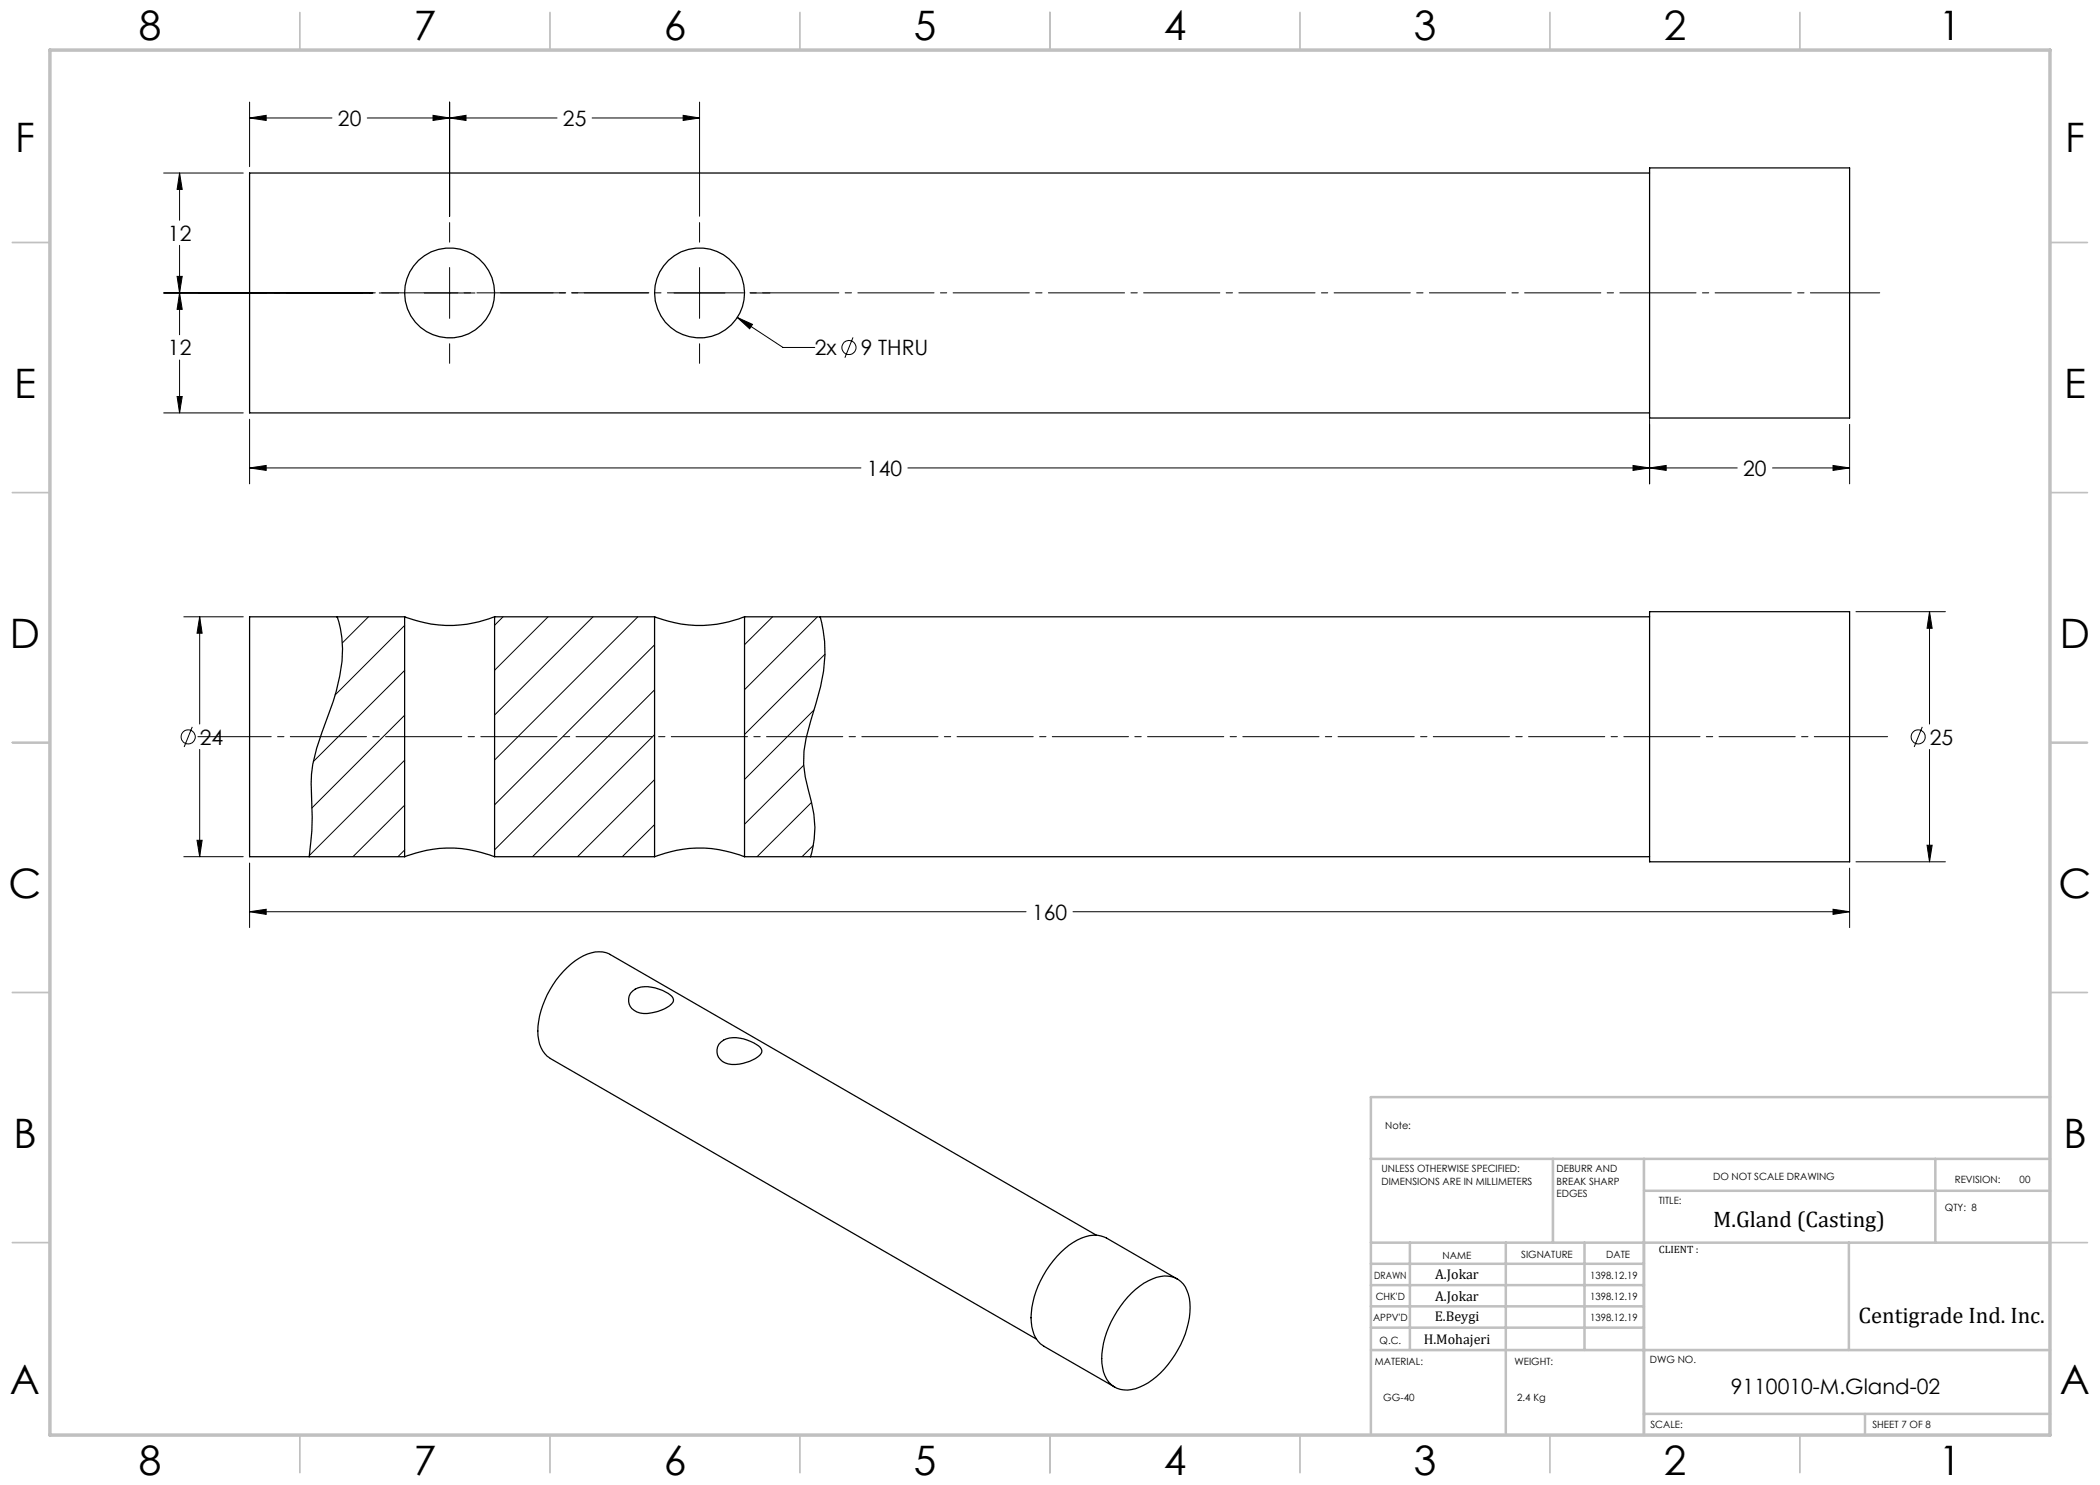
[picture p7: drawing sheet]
<svg xmlns="http://www.w3.org/2000/svg" width="420mm" height="297mm" viewBox="0 0 420 297" stroke-linecap="round" stroke-linejoin="round" font-family="sans-serif">
<g fill="none" stroke="#000" stroke-width=".2">
<path d="M32.7 34.6h15.9M35.9 34.6l.5 3.3h-1zM35.9 34.6v9.5M49.9 23.6l3.3-.5v1zM49.9 20.4v12.9M49.9 23.6h16.5M73.4 23.6h38M86.6 23.1l3.3 .5-3.3 .5zM89.9 23.6l3.3-.5v1zM89.9 20.4v22.8M118.4 23.6h21.5M136.6 23.1l3.3 .5-3.3 .5z"/>
<path d="M139.9 20.4v22.8M32.7 58.6h41.9M35.4 55.3h1l-.5 3.3zM35.9 58.6l.5 3.3h-1zM35.9 49.1v17.9M75.8 58.6h4M84.8 58.6h10.2M89.9 44.5v3.9M89.9 53.5v10.2M134.8 58.6h10.2M139.9 44.5v3.9M139.9 53.5v10.2"/>
<path d="M150.1 58.6h3.9M35.4 79.3h1l-.5 3.3zM35.9 72v10.6M89.9 68.8v3.9M139.9 68.8v3.9M147.5 63.5l3 1.4-.6 .9zM147.5 63.5l9.1 6h6.3M170.6 67.5l-1.6 4M32.7 82.6h15.9M49.9 93.6l3.3-.5v1zM49.9 83.9v12.9M49.9 93.6h122.3"/>
<path d="M181.6 93.6h165.9M326.6 93.1l3.3 .5-3.3 .5zM329.9 93.6l3.3-.5v1zM329.9 83.9v12.9M354.5 93.6h15.4M366.6 93.1l3.3 .5-3.3 .5zM369.9 84.9v11.9M36.8 123.4h11.8M39.9 123.4l.5 3.2h-1zM39.9 123.4v21.4M73.7 123.4l-5.2 5.2M80.9 125.1l-13.9 13.9"/>
<path d="M80.9 134.1l-18.2 18.2M100.6 123.4l-1.7 1.7M109.6 123.4l-10.7 10.7M118.6 123.4l-19.7 19.6M127.6 123.4l-28.7 28.6M130.9 129l-32 32M130.9 138l-32 32M154.5 123.4l-5.6 5.5M163.5 123.4l-14.6 14.5M165 130.8l-16.1 16.1M371.2 122.3h17.9M385.9 122.3l.5 3.4h-1z"/>
<path d="M385.9 122.3v22.5M38.5 145.4l-1.7 4M39.9 149.9v21.4M80.9 143l-18.5 18.6M80.9 152l-19 19.1M130.9 146.9l-24.4 24.4M130.9 155.9l-15.4 15.4M160.7 153.1l-11.8 11.7M162.8 142l-13.9 13.9M384.5 145.4l-1.7 4M385.9 149.9v22.5M36.8 171.3h11.8"/>
<path d="M39.4 168.1h1l-.5 3.2zM49.9 172.6v12.9M80.9 161l-10.3 10.3M80.9 170l-1.3 1.3M130.9 164.9l-6.4 6.4M162.3 160.5l-10.9 10.8M162.7 169.1l-2.3 2.2M369.9 173.6v11.9M371.2 172.4h17.9M385.4 169h1l-.5 3.4zM49.9 182.3l3.3-.4v1zM49.9 182.3h155.3"/>
<path d="M214.6 182.3h155.3M366.6 181.9l3.3 .4-3.3 .6z"/>
<circle cx="169.8" cy="69.5" r="1.41"/>
<circle cx="37.6" cy="147.4" r="1.42"/>
<circle cx="383.6" cy="147.4" r="1.42"/>
</g>
<path d="M39.6 58.6h336.3" fill="none" stroke="#000" stroke-width=".2" stroke-dasharray="15.2 1.3 1.3 1.3" stroke-dashoffset="1.4"/>
<path d="M100.1 58.6h29.7" fill="none" stroke="#000" stroke-width=".2" stroke-dasharray="15.2 1.3 1.3 1.3" stroke-dashoffset="2.3"/>
<path d="M39.6 147.3h337.9" fill="none" stroke="#000" stroke-width=".2" stroke-dasharray="15.2 1.3 1.3 1.3" stroke-dashoffset=".6"/>
<g fill="none" stroke="#c0c0c0" stroke-width=".35">
<path d="M60 2.5v7.5M110 2.5v7.5M160 2.5v7.5M210 2.5v7.5M260 2.5v7.5M310 2.5v7.5M360 2.5v7.5M2.5 48.5h7.5M410 48.5h7.5M2.5 98.5h7.5M410 98.5h7.5M2.5 148.5h7.5"/>
<path d="M410 148.5h7.5M2.5 198.5h7.5M410 198.5h7.5M2.5 248.5h7.5M410 248.5h7.5M60 287v7.5M110 287v7.5M160 287v7.5M210 287v7.5M260 287v7.5M310 287v7.5M360 287v7.5"/>
</g>
<g fill="none" stroke="#c0c0c0" stroke-width=".5">
<path d="M410 219.4h-135.8v67.4M274.2 231.8h135.8M310.6 231.8v16.7M328.8 231.8v55.2M328.8 238.2h81.2M387.1 231.8v16.7M274.2 248.5h135.8M274.2 257h54.6M274.2 252.8h54.6M282 248.5v21.5M301.2 248.5v38.3M316.9 248.5v21.5"/>
<path d="M369.8 248.5v21.5M274.2 265.5h54.6M274.2 261.3h54.6M274.2 270h135.8M328.8 282.8h81.2M373 282.8v4.2"/>
</g>
<path d="M10 10h400v277h-400z" fill="none" stroke="#c0c0c0" stroke-width=".7"/>
<path d="M49.9 93.6l3.3-.5v1zM326.6 93.1l3.3 .5-3.3 .5zM329.9 93.6l3.3-.5v1zM366.6 93.1l3.3 .5-3.3 .5zM35.4 55.3h1l-.5 3.3zM35.9 34.6l.5 3.3h-1zM35.9 58.6l.5 3.3h-1zM35.4 79.3h1l-.5 3.3zM147.5 63.5l2.4 2.3 .6-.9zM49.9 23.6l3.3-.5v1zM86.6 23.1l3.3 .5-3.3 .5zM89.9 23.6l3.3-.5v1zM136.6 23.1l3.3 .5-3.3 .5zM39.9 123.4l.5 3.2h-1zM39.4 168.1h1l-.5 3.2zM366.6 181.9l3.3 .4-3.3 .6zM49.9 182.3l3.3-.4v1zM385.9 122.3l.5 3.4h-1zM385.4 169h1l-.5 3.4z" fill="#000"/>
<g fill="none" stroke="#000" stroke-width=".25">
<path d="M329.9 33.6h40v50h-40zM329.9 34.6h-280v48h280M67.4 123.4a20.7 20.7 0 0 1 .5 11.8 60.1 60.1 0 0 1-3.5 11.2 27.9 27.9 0 0 0-2.1 13.7 64.8 64.8 0 0 1-.5 11.2M80.9 123.4a24.1 24.1 0 0 0 18 0M80.9 123.4h-31v47.9h31M80.9 123.4v47.9M98.9 123.4h32M98.9 123.4v47.9M130.9 123.4a24.1 24.1 0 0 0 18 0M130.9 123.4v47.9M148.9 123.4h181M148.9 123.4v47.9"/>
<path d="M164 123.4l.1 .2a26.4 26.4 0 0 1 0 13.7l-1.9 6.8a21.3 21.3 0 0 0-.6 13.7 23.3 23.3 0 0 1 1 11.6l-.5 1.9M329.9 122.3h40v50.1h-40zM80.9 171.3a24.2 24.2 0 0 1 18 0M98.9 171.3h32M130.9 171.3a24.2 24.2 0 0 1 18 0M148.9 171.3h181M126.5 198.2a5.3 5.3 0 0 1 5.3-.4l1.8 .9a1.37 1.37 0 0 1 .9 1.8 7.6 7.6 0 0 1-7.1 1.9 2.48 2.48 0 0 1-.9-4.2zM144.2 208.4a5.3 5.3 0 0 1 5.3-.4l1.8 .9a1.28 1.28 0 0 1 .6 2.2 8.4 8.4 0 0 1-6.2 1.7 2.55 2.55 0 0 1-2.2-1.7 2.55 2.55 0 0 1 .7-2.7zM219.3 247l-97.2-56.1a5.9 5.9 0 0 0-6.2 .7 18.6 18.6 0 0 0-8.3 15.5 5.6 5.6 0 0 0 2.5 4.6l97.2 56.1M226.3 258.6a10.4 10.4 0 0 1 7.3-3.4 4.6 4.6 0 0 1 4.1 3.6 16.1 16.1 0 0 1-2.7 12.2 14.6 14.6 0 0 1-8.7 6.9 4.7 4.7 0 0 1-5.8-4.4 17.1 17.1 0 0 1 3.6-12.2zM235.4 255.8l-14.1-8.2a6.1 6.1 0 0 0-5.8 .4 19.5 19.5 0 0 0-9.3 15.6 6.2 6.2 0 0 0 2.6 5.7l14.2 8.1"/>
<circle cx="89.9" cy="58.6" r="9"/>
<circle cx="139.9" cy="58.6" r="9"/>
</g>
<g font-size="8.1">
<text x="27.8" y="8">8</text>
<text x="82.8" y="8">7</text>
<text x="132.8" y="8">6</text>
<text x="182.8" y="8">5</text>
<text x="232.8" y="8">4</text>
<text x="282.8" y="8">3</text>
<text x="332.8" y="8">2</text>
<text x="387.8" y="8">1</text>
<text x="3" y="30.4">F</text>
<text x="413" y="30.4">F</text>
<text x="2.8" y="79.6">E</text>
<text x="412.8" y="79.6">E</text>
<text x="2" y="129.6">D</text>
<text x="412" y="129.6">D</text>
<text x="1.7" y="179.6">C</text>
<text x="411.7" y="179.6">C</text>
<text x="2.7" y="229.6">B</text>
<text x="412.7" y="229.6">B</text>
<text x="2" y="278.9">A</text>
<text x="412" y="278.9">A</text>
<text x="27.8" y="295">8</text>
<text x="82.8" y="295">7</text>
<text x="132.8" y="295">6</text>
<text x="182.8" y="295">5</text>
<text x="232.8" y="295">4</text>
<text x="282.8" y="295">3</text>
<text x="332.8" y="295">2</text>
<text x="387.8" y="295">1</text>
</g>
<g font-size="4.5">
<text x="342.6" y="245.3">M.Gland (Casting)</text>
<text x="371.7" y="264.6">Centigrade Ind. Inc.</text>
</g>
<g font-size="4.2">
<text x="67.6" y="25.2">20</text>
<text x="112.6" y="25.2">25</text>
<text x="33.6" y="48.1">12</text>
<text x="33.6" y="71.1">12</text>
<text x="163" y="71">2x</text>
<text x="172.1" y="71">9 THRU</text>
<text x="173.4" y="95.2">140</text>
<text x="348.6" y="95.2">20</text>
<text x="40" y="148.9">24</text>
<text x="386" y="148.9">25</text>
<text x="206.4" y="183.9">160</text>
<text x="346.2" y="278.8">9110010-M.Gland-02</text>
</g>
<g font-size="2.8">
<text x="287" y="255.9">A.Jokar</text>
<text x="287" y="260.1">A.Jokar</text>
<text x="284.7" y="268.7">H.Mohajeri</text>
<text x="286.9" y="264.2">E.Beygi</text>
</g>
<text font-size="2.1" x="331.8" y="250.7">CLIENT :</text>
<g font-size="2">
<text x="277" y="225.8">Note:</text>
<text x="276.3" y="234.5">UNLESS OTHERWISE SPECIFIED:</text>
<text x="276.3" y="237">DIMENSIONS ARE IN MILLIMETERS</text>
<text x="311.3" y="234.5">DEBURR AND</text>
<text x="311.3" y="237">BREAK SHARP</text>
<text x="311.3" y="239.5">EDGES</text>
<text x="342.6" y="236">DO NOT SCALE DRAWING</text>
<text x="391" y="236.6">REVISION:</text>
<text x="403.9" y="236.6">00</text>
<text x="331.8" y="240.8">TITLE:</text>
<text x="389" y="242.2">QTY: 8</text>
<text x="288.5" y="251.7">NAME</text>
<text x="304.2" y="251.7">SIGNATURE</text>
<text x="321.2" y="251.7">DATE</text>
<text x="274.8" y="255.9">DRAWN</text>
<text x="318" y="255.9">1398.12.19</text>
<text x="275.1" y="260.1">CHK'D</text>
<text x="318" y="260.1">1398.12.19</text>
<text x="274.6" y="264.2">APPV'D</text>
<text x="275.9" y="268.7">Q.C.</text>
<text x="318" y="264.2">1398.12.19</text>
<text x="275" y="273">MATERIAL:</text>
<text x="302.9" y="273">WEIGHT:</text>
<text x="330" y="272.5">DWG NO.</text>
<text x="276.7" y="280.2">GG-40</text>
<text x="303.4" y="280.2">2.4 Kg</text>
<text x="330.1" y="285.6">SCALE:</text>
<text x="374.5" y="285.6">SHEET 7 OF 8</text>
</g>
</svg>
